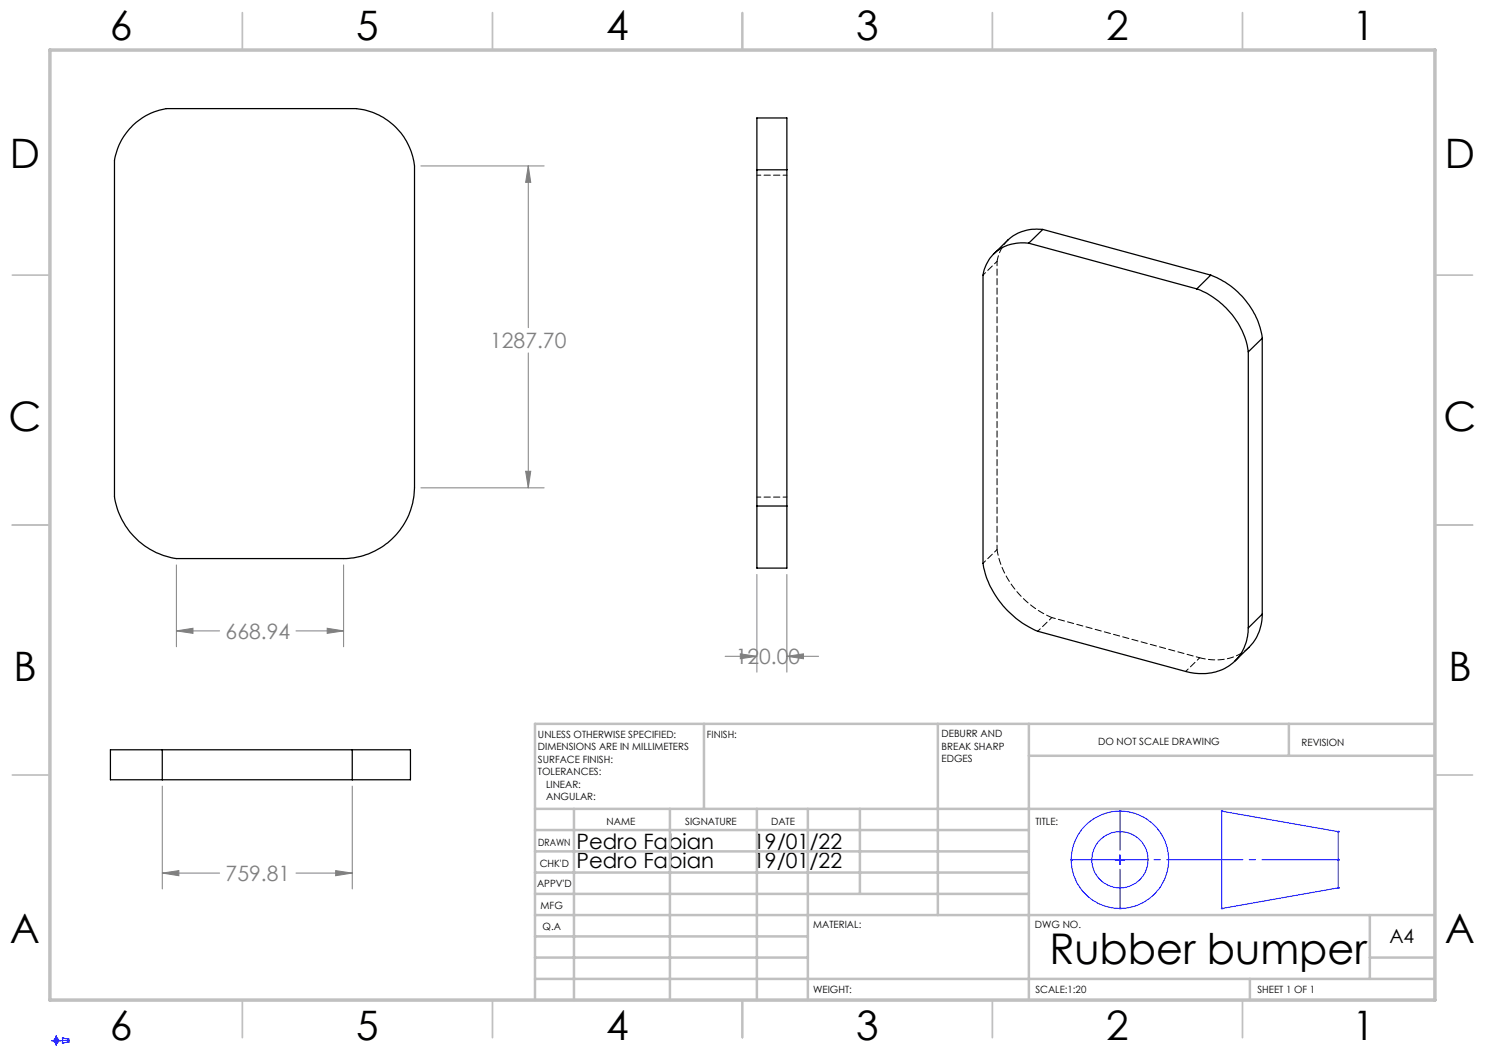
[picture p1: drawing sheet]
<svg xmlns="http://www.w3.org/2000/svg" width="297mm" height="210mm" viewBox="0 0 297 210" stroke-linecap="round" stroke-linejoin="round" font-family="sans-serif">
<g fill="none" stroke="#00f" stroke-width=".2">
<path d="M223 172h2M224 170.9v2.1M10.3 208.1h2M11.3 207.1v2"/>
<circle cx="224" cy="171.9" r="9.7"/>
<circle cx="224" cy="172" r="5.6"/>
<circle cx="11.2" cy="208.1" r=".48"/>
<circle cx="11.3" cy="208.1" r=".3"/>
</g>
<path d="M12.3 207.6a.2 .2 0 0 1 .4 0 .2 .2 0 0 1-.4 0zM12.3 208.6a.2 .2 0 0 1 .4 0 .2 .2 0 0 1-.4 0zM13.4 207.8a.2 .2 0 0 1 .4 0 .2 .2 0 0 1-.4 0zM13.4 208.4a.2 .2 0 0 1 .4 0 .2 .2 0 0 1-.4 0zM10.6 208.1a.2 .2 0 0 1 .4 0 .2 .2 0 0 1-.4 0zM13.4 208.1a.2 .2 0 0 1 .4 0 .2 .2 0 0 1-.4 0zM11.1 207.6a.17 .17 0 0 1 .3 0 .17 .17 0 0 1-.3 0zM11.1 208.6a.17 .17 0 0 1 .3 0 .17 .17 0 0 1-.3 0zM267.4 166.3a.2 .2 0 0 1 .4 0 .2 .2 0 0 1-.4 0zM244.2 162.2a.17 .17 0 0 1 .3 0 .17 .17 0 0 1-.3 0zM244.2 181.7a.17 .17 0 0 1 .3 0 .17 .17 0 0 1-.3 0zM267.4 177.6a.2 .2 0 0 1 .4 0 .2 .2 0 0 1-.4 0zM223.8 162.2a.2 .2 0 0 1 .4 0 .2 .2 0 0 1-.4 0zM223.8 181.7a.2 .2 0 0 1 .4 0 .2 .2 0 0 1-.4 0zM214.1 172a.17 .17 0 0 1 .3 0 .17 .17 0 0 1-.3 0zM267.4 172a.2 .2 0 0 1 .4 0 .2 .2 0 0 1-.4 0z" fill="#00f"/>
<g fill="none" stroke="#808080" stroke-width=".2">
<path d="M84.2 33.2h24.6M105.7 33.2l.5 3.3h-1.1zM105.7 33.2v32.3M105.7 70.6v27M84.2 97.6h24.6M105.1 94.3h1.1l-.5 3.3zM35.3 113v16.4M68.7 113v16.4M151.4 114.9v19.5M157.4 114.9v19.5M35.3 126.2l3.3-.5v1zM35.3 126.2h8.6"/>
<path d="M59.2 126.2h9.5M65.4 125.7l3.3 .5-3.3 .5zM145 131.3h6.4M148.1 130.8l3.3 .5-3.3 .5zM157.4 131.3l3.3-.5v1zM157.4 131.3h6.3M32.5 157.2v20.6M70.4 157.2v20.6M32.5 174.6l3.3-.5v1zM32.5 174.6h11.4M59.2 174.6h11.2M67.1 174.1l3.3 .5-3.3 .5z"/>
</g>
<g fill="none" stroke="#c0c0c0" stroke-width=".35">
<path d="M48.5 2.5v7.5M98.5 2.5v7.5M148.5 2.5v7.5M198.5 2.5v7.5M248.5 2.5v7.5M2.5 55h7.5M287 55h7.5M2.5 105h7.5M287 105h7.5M2.5 155h7.5M287 155h7.5M48.5 200v7.5"/>
<path d="M98.5 200v7.5M148.5 200v7.5M198.5 200v7.5M248.5 200v7.5"/>
</g>
<g fill="none" stroke="#c0c0c0" stroke-width=".5">
<path d="M140.8 144.8v17M187.6 144.8v38.2M205.8 144.8v55.2M205.8 151.2h81.2M257.8 144.8v6.4M287 144.8h-180v55.2M107 161.8h180M107 178.8h98.8M107 174.5h98.8M107 170.3h98.8M107 166h98.8M114.8 161.8v38.2"/>
<path d="M134 161.8v38.2M151.4 161.8v38.2M161.6 161.8v38.2M172 161.8v17M107 195.8h180M107 191.5h54.6M107 187.3h54.6M107 183h180M250 195.8v4.2M274 191.5h13M274 183v12.8"/>
</g>
<path d="M10 10h277v190h-277z" fill="none" stroke="#c0c0c0" stroke-width=".7"/>
<path d="M214.3 171.9h53.3M10.8 208.1h2.8M11.3 207.6v1" fill="none" stroke="#00f" stroke-width=".2" stroke-dasharray="15.2 1.3 1.3 1.3"/>
<path d="M224 162.2v19.5" fill="none" stroke="#00f" stroke-width=".2" stroke-dasharray="15.2 1.3 1.3 1.3" stroke-dashoffset="7.4"/>
<path d="M244.3 162.2l23.3 4.1v11.3l-23.3 4.1zM12.5 207.6l1.1 .2v.6l-1.1 .2z" fill="none" stroke="#00f" stroke-width=".2"/>
<path d="M105.7 33.2l.5 3.3h-1.1zM105.1 94.3h1.1l-.5 3.3zM35.3 126.2l3.3-.5v1zM65.4 125.7l3.3 .5-3.3 .5zM157.4 131.3l3.3-.5v1zM148.1 130.8l3.3 .5-3.3 .5zM32.5 174.6l3.3-.5v1zM67.1 174.1l3.3 .5-3.3 .5z" fill="#808080"/>
<g fill="none" stroke="#000" stroke-width=".25">
<path d="M26.6 25.1a12.6 12.6 0 0 1 6.7-3.4h38a13 13 0 0 1 11.6 11.5v64.4a14.4 14.4 0 0 1-14.2 14.1h-33.4a14.8 14.8 0 0 1-12.4-12.4v-67.2a12.6 12.6 0 0 1 3.7-7zM151.4 34v-10.4h6v10.4M151.4 34h6M151.4 34v67.2M157.4 34v67.2M205.7 48.6a7.8 7.8 0 0 0-9.1 6.4v57.7a18.5 18.5 0 0 0 10.9 13.6l29.6 8a9.7 9.7 0 0 0 11.2-3.7l.3-.7a9.7 9.7 0 0 0 1.1-4.3M205.7 48.6l33.7 9.2M208.6 45.9a8.7 8.7 0 0 0-7 2.1l-2.8 2.8M208.6 45.9l-2.9 2.7M208.6 45.9l33.5 9.1M239.4 57.8a16.2 16.2 0 0 1 10.3 12.6M242.1 55a16.2 16.2 0 0 1 10.3 12.7"/>
<path d="M242.1 55l-2.7 2.8M249.7 70.4v55.2M252.4 67.7l-2.7 2.7M252.4 67.7v55.1M151.4 101.2v12.4h6v-12.4M151.4 101.2h6M252.4 122.8a9.2 9.2 0 0 1-2.6 6.7l-2.8 2.7M252.4 122.8l-2.7 2.8M32.5 150h-10.4v6h10.4M32.5 150v6M32.5 156h37.9M32.5 150h37.9"/>
<path d="M70.4 150h11.7v6h-11.7M70.4 150v6"/>
</g>
<path d="M157.4 35h-6M157.4 99.4h-6M210.4 123.5l29.5 8.1" fill="none" stroke="#000" stroke-width=".2" stroke-dasharray="1.3 .6" stroke-dashoffset=".5"/>
<path d="M196.6 55l2.8-2.7M196.6 112.7l2.8-2.8M207.6 126.2l2.8-2.7M237.1 134.3l2.8-2.7" fill="none" stroke="#000" stroke-width=".2" stroke-dasharray="1.3 .6" stroke-dashoffset=".6"/>
<path d="M199.4 52.3l.3-1.1 .6-1.4 1.3-1.8M210.4 123.5a18.5 18.5 0 0 1-11-13.6M249.8 129.5a10.2 10.2 0 0 1-9.9 2.1" fill="none" stroke="#000" stroke-width=".2" stroke-dasharray="1.3 .6" stroke-dashoffset=".1"/>
<path d="M199.4 52.3v57.6" fill="none" stroke="#000" stroke-width=".2" stroke-dasharray="1.3 .6" stroke-dashoffset=".4"/>
<text font-size="8.5" x="209.9" y="192.7">Rubber bumper</text>
<g font-size="8.1">
<text x="22" y="8">6</text>
<text x="71.2" y="8">5</text>
<text x="121.2" y="8">4</text>
<text x="171.3" y="8">3</text>
<text x="221.3" y="8">2</text>
<text x="270.5" y="8">1</text>
<text x="2" y="33.6">D</text>
<text x="289" y="33.6">D</text>
<text x="1.7" y="86.1">C</text>
<text x="288.7" y="86.1">C</text>
<text x="2.7" y="136.1">B</text>
<text x="289.7" y="136.1">B</text>
<text x="2" y="188.6">A</text>
<text x="289" y="188.6">A</text>
<text x="22" y="208">6</text>
<text x="71.2" y="208">5</text>
<text x="121.2" y="208">4</text>
<text x="171.3" y="208">3</text>
<text x="221.3" y="208">2</text>
<text x="270.5" y="208">1</text>
</g>
<g font-size="4.2" fill="#808080">
<text x="98" y="69.7">1287.70</text>
<text x="45.1" y="127.8">668.94</text>
<text x="147.1" y="132.8">120.00</text>
<text x="45.1" y="176.2">759.81</text>
</g>
<g font-size="4.2">
<text x="115.3" y="169.8">Pedro Fabian</text>
<text x="115.3" y="173.6">Pedro Fabian</text>
<text x="150.6" y="169.8">19/01/22</text>
<text x="150.6" y="173.6">19/01/22</text>
</g>
<text font-size="3.9" x="277.9" y="188.5">A4</text>
<g font-size="2">
<text x="107.6" y="147.6">UNLESS OTHERWISE SPECIFIED:</text>
<text x="141.4" y="147.6">FINISH:</text>
<text x="188.3" y="147.5">DEBURR AND</text>
<text x="188.3" y="150">BREAK SHARP</text>
<text x="219.6" y="149">DO NOT SCALE DRAWING</text>
<text x="260.3" y="149.2">REVISION</text>
<text x="107.6" y="150.1">DIMENSIONS ARE IN MILLIMETERS</text>
<text x="107.6" y="152.6">SURFACE FINISH:</text>
<text x="107.6" y="155.1">TOLERANCES:</text>
<text x="188.3" y="152.5">EDGES</text>
<text x="109.2" y="157.6">LINEAR:</text>
<text x="109.2" y="160.1">ANGULAR:</text>
<text x="121.3" y="165">NAME</text>
<text x="137" y="164.9">SIGNATURE</text>
<text x="154.2" y="164.9">DATE</text>
<text x="207.1" y="164.9">TITLE:</text>
<text x="107.6" y="169.1">DRAWN</text>
<text x="107.9" y="173.3">CHK'D</text>
<text x="107.4" y="177.4">APPV'D</text>
<text x="108.1" y="181.8">MFG</text>
<text x="108.5" y="186">Q.A</text>
<text x="162.6" y="185.5">MATERIAL:</text>
<text x="207" y="185.5">DWG NO.</text>
<text x="162.6" y="198.5">WEIGHT:</text>
<text x="207.1" y="198.6">SCALE:1:20</text>
<text x="251.5" y="198.6">SHEET 1 OF 1</text>
</g>
</svg>
